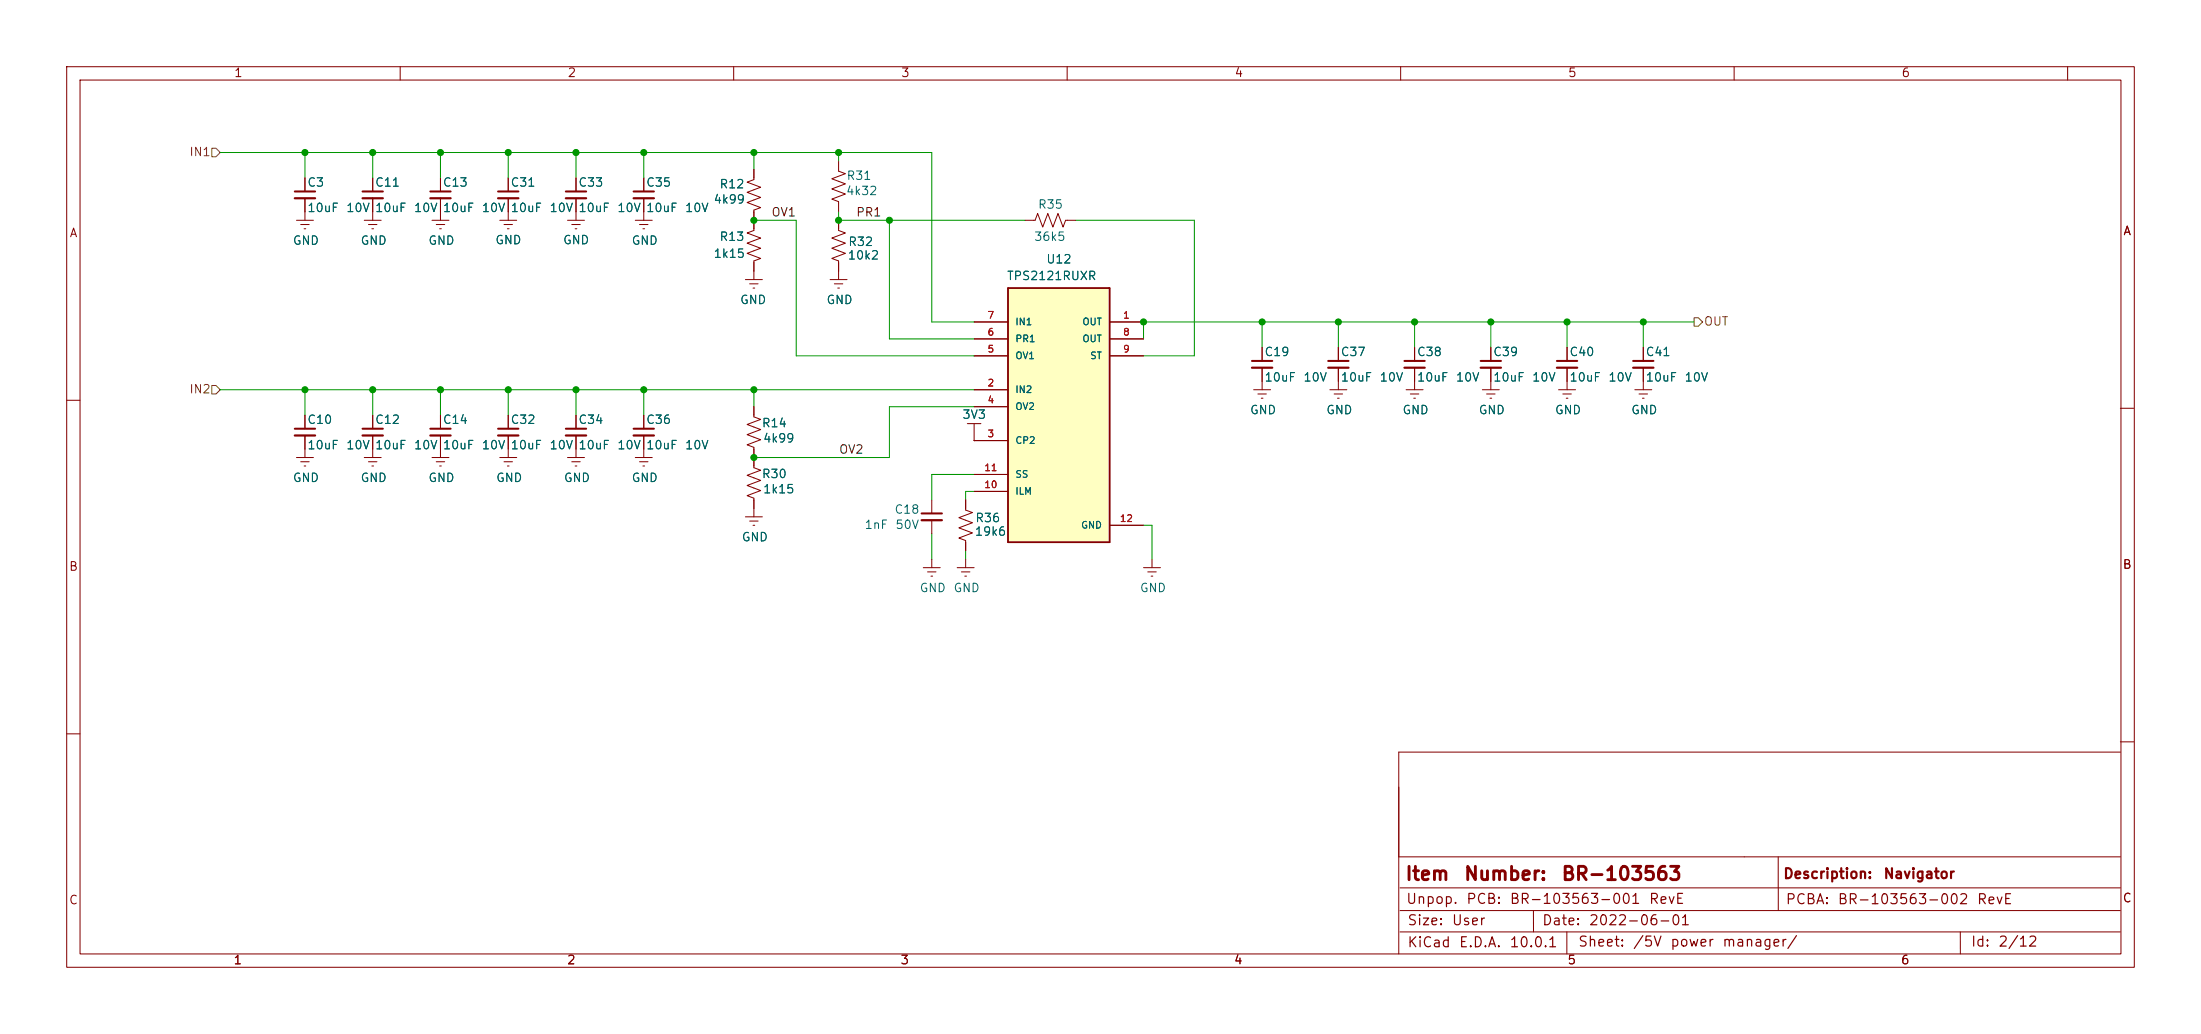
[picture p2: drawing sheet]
<svg xmlns="http://www.w3.org/2000/svg" width="330mm" height="155mm" viewBox="0 0 330 155" stroke-linecap="round" stroke-linejoin="round" font-family="sans-serif">
<g fill="none" stroke="#840000" stroke-width=".15">
<path d="M10 10h310v135h-310zM12 12h306v131h-306zM60 10v2M110 10v2M160 10v2M210 10v2M260 10v2M310 10v2M85.1 33h2.5M85.7 33.7h1.3M86.2 34.3h.3M86.4 31.8v1.2"/>
<path d="M124.5 41.9h2.5M125.1 42.5h1.3M125.6 43.2h.3M125.7 40.6v1.3M10 60h2M86.4 62.2v2.1M86.4 65.3v2M95.2 68.6h2.6M95.9 69.2h1.3M96.4 69.9h.2M96.5 67.3v1.3M111.8 77.5h2.5"/>
<path d="M112.4 78.1h1.3M112.9 78.7h.3M113 68.6v1.5l1 .4-2 .7 2 .8-2 .8 2 .7-2 .8 1 .4v2.8M139.7 74.9v2.1M139.7 78v2M145 63.5h2.1M146 66h.1M146 63.5v2.5M317.9 61.2h2M138.4 85.1h2.6M139.1 85.7h1.2M139.6 86.4h.2"/>
<path d="M139.7 83.8v1.3M171.4 85.1h2.6M172.1 85.7h1.3M172.6 86.4h.2M172.7 83.8v1.3M10 110h2M317.9 111.2h2M317.9 112.7h-108.2v30.3M209.7 128.4h108.2M209.9 139.7h108M209.9 136.5h108M209.9 133.1h108"/>
<path d="M229.9 136.5v3.2M234.9 139.7v3.3M266.6 128.4v4.6M266.6 133.1v3.4M293.9 139.7v3.3"/>
</g>
<path d="M84.8 64.3h3.1M138.2 77h3" fill="none" stroke="#840000" stroke-width=".3"/>
<path d="M84.8 65.3h3.1M138.2 78h3" fill="none" stroke="#840000" stroke-width=".33"/>
<path d="M151.1 43.2h15.3v38.1h-15.3z" fill="#ffffc2"/>
<path d="M151.1 43.2h15.3v38.1h-15.3z" fill="none" stroke="#840000" stroke-width=".25"/>
<g fill="none" stroke="#840000" stroke-width=".15">
<path d="M44.4 33h2.6M45.1 33.7h1.3M45.6 34.3h.2M45.7 26.7v2M45.7 29.7v3.3M54.6 33h2.5M55.2 33.7h1.3M55.8 34.3h.2M55.9 26.7v2M55.9 29.7v3.3M64.8 33h2.5M65.4 33.7h1.3"/>
<path d="M65.9 34.3h.3M66 26.7v2M66 29.7v3.3M74.9 33h2.6M75.6 33.7h1.2M76.1 34.3h.2M76.2 26.7v2M76.2 29.7v3.3M86.4 26.7v2M86.4 29.7v2.1M95.2 33h2.6M95.9 33.7h1.3"/>
<path d="M96.4 34.3h.2M96.5 26.7v2M96.5 29.7v3.3M113 25.4v1.5l-1 .4 2 .8-2 .7 2 .8-2 .8 2 .7-1 .4v3l-1 .4 2 .8-2 .7 2 .8-2 .8 2 .7-1 .4v2.8M125.7 24.1v1.6l1 .3-2 .8 2 .8-2 .7 2 .8-2 .7 1 .4v1.6M125.7 33v1.5l1 .4-2 .8 2 .7-2 .8 2 .8-2 .7 1 .4v1.5M153.7 33h1.5l.4-1 .7 2 .8-2 .8 2 .7-2 .8 2 .4-1h1.5M111.8 41.9h2.5M112.4 42.5h1.3M112.9 43.2h.3M146 48.3h5.1M146 58.4h5.1"/>
<path d="M146 53.3h5.1M146 50.8h5.1M151.1 43.2h15.3v38.1h-15.3zM166.4 48.3h5M166.4 53.3h5M166.4 50.8h5M188 58.4h2.5M188.6 59.1h1.3M189.1 59.7h.3M189.2 52.1v2M189.2 55.1v3.3M199.4 58.4h2.5"/>
<path d="M200 59.1h1.3M200.5 59.7h.3M200.7 52.1v2M200.7 55.1v3.3M210.8 58.4h2.6M211.5 59.1h1.2M212 59.7h.2M212.1 52.1v2M212.1 55.1v3.3M222.2 58.4h2.6M222.9 59.1h1.3M223.4 59.7h.2"/>
<path d="M223.5 52.1v2M223.5 55.1v3.3M233.7 58.4h2.5M234.3 59.1h1.3M234.8 59.7h.3M234.9 52.1v2M234.9 55.1v3.3M245.1 58.4h2.5M245.7 59.1h1.3M246.3 59.7h.2M246.4 52.1v2M246.4 55.1v3.3"/>
<path d="M44.4 68.6h2.6M45.1 69.2h1.3M45.6 69.9h.2M45.7 62.2v2.1M45.7 65.3v3.3M54.6 68.6h2.5M55.2 69.2h1.3M55.8 69.9h.2M55.9 62.2v2.1M55.9 65.3v3.3M64.8 68.6h2.5M65.4 69.2h1.3"/>
<path d="M65.9 69.9h.3M66 62.2v2.1M66 65.3v3.3M74.9 68.6h2.6M75.6 69.2h1.2M76.1 69.9h.2M76.2 62.2v2.1M76.2 65.3v3.3M85.1 68.6h2.5M85.7 69.2h1.3M86.2 69.9h.3M86.4 62.2v2.1"/>
<path d="M86.4 65.3v3.3M96.5 62.2v2.1M96.5 65.3v2M113 61v1.5l1 .4-2 .7 2 .8-2 .8 2 .7-2 .8 1 .4v2.8M113 74.9v1.3M144.8 74.9v1.6l1 .3-2 .8 2 .8-2 .7 2 .8-2 .7 1 .4v1.6M146 66h.1M146 66h5.1M146 61h5.1M146 73.7h5.1M146 71.1h5.1M166.4 78.7h5"/>
<path d="M143.5 85.1h2.5M144.1 85.7h1.3M144.7 86.4h.2M144.8 83.8v1.3"/>
</g>
<g fill="none" stroke="#840000" stroke-width=".3">
<path d="M44.2 28.7h3M54.4 28.7h3M64.5 28.7h3.1M74.7 28.7h3M84.8 28.7h3.1M95 28.7h3M187.7 54.1h3.1M199.1 54.1h3.1M210.6 54.1h3M222 54.1h3M233.4 54.1h3.1M244.9 54.1h3"/>
<path d="M44.2 64.3h3M54.4 64.3h3M64.5 64.3h3.1M74.7 64.3h3M95 64.3h3"/>
</g>
<g fill="none" stroke="#840000" stroke-width=".33">
<path d="M44.2 29.7h3M54.4 29.7h3M64.5 29.7h3.1M74.7 29.7h3M84.8 29.7h3.1M95 29.7h3M187.7 55.1h3.1M199.1 55.1h3.1M210.6 55.1h3M222 55.1h3M233.4 55.1h3.1M244.9 55.1h3"/>
<path d="M44.2 65.3h3M54.4 65.3h3M64.5 65.3h3.1M74.7 65.3h3M95 65.3h3"/>
</g>
<path d="M31.7 22.2h.7l.6 .7-.6 .6h-.7zM31.7 57.8h.7l.6 .6-.6 .7h-.7zM254 47.6h.6l.7 .7-.7 .6h-.6z" fill="none" stroke="#725600" stroke-width=".15"/>
<g fill="none" stroke="#009600" stroke-width=".15">
<path d="M33 22.9h106.7v25.4h6.3M45.7 22.9v3.8M55.9 22.9v3.8M66 22.9v3.8M76.2 22.9v3.8M86.4 22.9v3.8M96.5 22.9v3.8M113 33h6.4v20.3h26.6M113 22.9v2.5M125.7 31.8v1.2h28M125.7 22.9v1.2M133.3 33v17.8h12.7"/>
<path d="M161.3 33h17.8v20.3h-7.7M33 58.4h113M45.7 58.4v3.8M55.9 58.4v3.8M66 58.4v3.8M76.2 58.4v3.8M86.4 58.4v3.8M96.5 58.4v3.8M113 58.4v2.6M189.2 48.3v3.8M200.7 48.3v3.8M212.1 48.3v3.8"/>
<path d="M223.5 48.3v3.8M234.9 48.3v3.8M246.4 48.3v3.8M254 48.3h-82.6v2.5M146 61h-12.7v7.6h-20.3M146 71.1h-6.3v3.8M146 73.7h-1.2v1.2M171.4 78.7h1.3v5.1M139.7 80v3.8M144.8 82.6v1.2"/>
</g>
<g fill="#009600" stroke="#009600" stroke-width=".15">
<circle cx="125.7" cy="22.9" r=".46"/>
<circle cx="113" cy="22.9" r=".46"/>
<circle cx="113" cy="68.6" r=".46"/>
<circle cx="133.3" cy="33" r=".46"/>
<circle cx="96.5" cy="58.4" r=".46"/>
<circle cx="113" cy="58.4" r=".46"/>
<circle cx="113" cy="33" r=".46"/>
<circle cx="125.7" cy="33" r=".46"/>
<circle cx="76.2" cy="58.4" r=".46"/>
<circle cx="86.4" cy="58.4" r=".46"/>
<circle cx="96.5" cy="22.9" r=".46"/>
<circle cx="86.4" cy="22.9" r=".46"/>
<circle cx="55.9" cy="58.4" r=".46"/>
<circle cx="66" cy="58.4" r=".46"/>
<circle cx="76.2" cy="22.9" r=".46"/>
<circle cx="45.7" cy="22.9" r=".46"/>
<circle cx="55.9" cy="22.9" r=".46"/>
<circle cx="66" cy="22.9" r=".46"/>
<circle cx="45.7" cy="58.4" r=".46"/>
<circle cx="171.4" cy="48.3" r=".46"/>
<circle cx="212.1" cy="48.3" r=".46"/>
<circle cx="223.5" cy="48.3" r=".46"/>
<circle cx="246.4" cy="48.3" r=".46"/>
<circle cx="200.7" cy="48.3" r=".46"/>
<circle cx="189.2" cy="48.3" r=".46"/>
<circle cx="234.9" cy="48.3" r=".46"/>
</g>
<g font-size="2" fill="#840000">
<text x="210.6" y="132.5">Item</text>
<text x="219.4" y="132.5">Number:</text>
<text x="234" y="132.5">BR-103563</text>
</g>
<g font-size="1.5" fill="#840000">
<text x="210.7" y="135.9">Unpop.</text>
<text x="219.7" y="135.9">PCB:</text>
<text x="226.2" y="135.9">BR-103563-001</text>
<text x="247.1" y="135.9">RevE</text>
<text x="267.3" y="132.1">Description:</text>
<text x="267.6" y="135.9">PCBA:</text>
<text x="275.4" y="135.9">BR-103563-002</text>
<text x="282.3" y="132.1">Navigator</text>
<text x="296.3" y="135.9">RevE</text>
<text x="210.9" y="139.1">Size:</text>
<text x="210.9" y="142.4">KiCad</text>
<text x="217.6" y="139.1">User</text>
<text x="218.6" y="142.4">E.D.A.</text>
<text x="226.2" y="142.4">10.0.1</text>
<text x="231.1" y="139.1">Date:</text>
<text x="236.5" y="142.3">Sheet:</text>
<text x="238.1" y="139.1">2022-06-01</text>
<text x="244.7" y="142.3">/5V</text>
<text x="250.3" y="142.3">power</text>
<text x="258.1" y="142.3">manager/</text>
<text x="295.4" y="142.3">Id:</text>
<text x="299.5" y="142.3">2/12</text>
</g>
<g font-size="1.3" fill="#840000">
<text x="35" y="11.9">1</text>
<text x="85" y="11.9">2</text>
<text x="135" y="11.9">3</text>
<text x="185" y="11.9">4</text>
<text x="235" y="11.9">5</text>
<text x="285" y="11.9">6</text>
<text x="10.3" y="35.9">A</text>
<text x="318.3" y="35.6">A</text>
<text x="10.3" y="85.9">B</text>
<text x="318.2" y="85.6">B</text>
<text x="10.3" y="135.9">C</text>
<text x="318.2" y="135.6">C</text>
<text x="34.9" y="144.9">1</text>
<text x="84.9" y="144.9">2</text>
<text x="134.9" y="144.9">3</text>
<text x="184.9" y="144.9">4</text>
<text x="234.9" y="144.9">5</text>
<text x="284.9" y="144.9">6</text>
</g>
<g font-size="1.3" fill="#725600">
<text x="28.3" y="23.7">IN1</text>
<text x="255.4" y="49.1">OUT</text>
<text x="28.3" y="59.3">IN2</text>
</g>
<g font-size="1.3" fill="#006464">
<text x="46" y="28.3">C3</text>
<text x="56.1" y="28.3">C11</text>
<text x="66.3" y="28.3">C13</text>
<text x="76.5" y="28.3">C31</text>
<text x="86.6" y="28.3">C33</text>
<text x="96.8" y="28.3">C35</text>
<text x="107.8" y="28.5">R12</text>
<text x="126.8" y="29.6">4k32</text>
<text x="126.8" y="27.3">R31</text>
<text x="46" y="32.1">10uF</text>
<text x="51.8" y="32.1">10V 10uF</text>
<text x="62" y="32.1">10V 10uF</text>
<text x="72.1" y="32.1">10V 10uF</text>
<text x="82.3" y="32.1">10V 10uF</text>
<text x="92.5" y="32.1">10V 10uF</text>
<text x="102.6" y="32.1">10V</text>
<text x="106.9" y="30.8">4k99</text>
<text x="155.5" y="31.6">R35</text>
<text x="43.8" y="37">GND</text>
<text x="54" y="37">GND</text>
<text x="64.1" y="37">GND</text>
<text x="74.2" y="36.9">GND</text>
<text x="84.3" y="36.9">GND</text>
<text x="94.6" y="37">GND</text>
<text x="106.9" y="39">1k15</text>
<text x="107.8" y="36.4">R13</text>
<text x="127" y="39.2">10k2</text>
<text x="127.1" y="37.2">R32</text>
<text x="154.9" y="36.4">36k5</text>
<text x="156.8" y="39.8">U12</text>
<text x="110.9" y="45.9">GND</text>
<text x="123.8" y="45.9">GND</text>
<text x="150.9" y="42.3">TPS2121RUXR</text>
<text x="189.5" y="53.7">C19</text>
<text x="200.9" y="53.7">C37</text>
<text x="212.4" y="53.7">C38</text>
<text x="223.8" y="53.7">C39</text>
<text x="235.2" y="53.7">C40</text>
<text x="246.6" y="53.7">C41</text>
<text x="189.5" y="57.5">10uF</text>
<text x="195.3" y="57.5">10V</text>
<text x="200.9" y="57.5">10uF</text>
<text x="206.8" y="57.5">10V</text>
<text x="212.4" y="57.5">10uF</text>
<text x="218.2" y="57.5">10V</text>
<text x="223.8" y="57.5">10uF</text>
<text x="229.6" y="57.5">10V</text>
<text x="235.2" y="57.5">10uF</text>
<text x="241" y="57.5">10V</text>
<text x="246.6" y="57.5">10uF</text>
<text x="252.5" y="57.5">10V</text>
<text x="46" y="63.9">C10</text>
<text x="56.1" y="63.9">C12</text>
<text x="66.3" y="63.9">C14</text>
<text x="76.5" y="63.9">C32</text>
<text x="86.6" y="63.9">C34</text>
<text x="96.8" y="63.9">C36</text>
<text x="114.1" y="64.4">R14</text>
<text x="144.2" y="63.1">3V3</text>
<text x="187.3" y="62.4">GND</text>
<text x="198.8" y="62.4">GND</text>
<text x="210.2" y="62.4">GND</text>
<text x="221.6" y="62.4">GND</text>
<text x="233" y="62.4">GND</text>
<text x="244.5" y="62.4">GND</text>
<text x="46" y="67.7">10uF</text>
<text x="51.8" y="67.7">10V 10uF</text>
<text x="62" y="67.7">10V 10uF</text>
<text x="72.1" y="67.7">10V 10uF</text>
<text x="82.3" y="67.7">10V 10uF</text>
<text x="92.5" y="67.7">10V 10uF</text>
<text x="102.6" y="67.7">10V</text>
<text x="114.1" y="72">R30</text>
<text x="114.3" y="66.6">4k99</text>
<text x="43.8" y="72.6">GND</text>
<text x="54" y="72.6">GND</text>
<text x="64.1" y="72.6">GND</text>
<text x="74.3" y="72.6">GND</text>
<text x="84.5" y="72.6">GND</text>
<text x="94.6" y="72.6">GND</text>
<text x="114.3" y="74.3">1k15</text>
<text x="134" y="77.3">C18</text>
<text x="111.1" y="81.5">GND</text>
<text x="129.5" y="79.6">1nF</text>
<text x="134.2" y="79.6">50V</text>
<text x="146.1" y="80.6">19k6</text>
<text x="146.1" y="78.6">R36</text>
<text x="137.8" y="89.1">GND</text>
<text x="142.9" y="89.1">GND</text>
<text x="170.8" y="89.1">GND</text>
</g>
<g font-size="1.3" fill="#0f0f0f">
<text x="115.6" y="32.8">OV1</text>
<text x="128.3" y="32.8">PR1</text>
<text x="125.7" y="68.3">OV2</text>
</g>
<g font-size="1" fill="#a90000">
<text x="148" y="53.1">5</text>
<text x="148" y="50.5">6</text>
<text x="148" y="48">7</text>
<text x="168.3" y="48">1</text>
<text x="168.3" y="53.1">9</text>
<text x="168.3" y="50.5">8</text>
<text x="148" y="58.2">2</text>
<text x="148" y="65.8">3</text>
<text x="148" y="60.7">4</text>
<text x="147.5" y="70.9">11</text>
<text x="147.5" y="73.4">10</text>
<text x="167.8" y="78.5">12</text>
</g>
<g font-size="1" fill="#006464">
<text x="152.1" y="51.5">PR1</text>
<text x="152.1" y="49">IN1</text>
<text x="162.2" y="49">OUT</text>
<text x="162.2" y="51.5">OUT</text>
<text x="152.1" y="59.2">IN2</text>
<text x="152.1" y="54.1">OV1</text>
<text x="163.4" y="54.1">ST</text>
<text x="152.1" y="61.7">OV2</text>
<text x="152.1" y="66.8">CP2</text>
<text x="152.1" y="71.9">SS</text>
<text x="152.1" y="74.4">ILM</text>
<text x="162" y="79.5">GND</text>
</g>
</svg>
